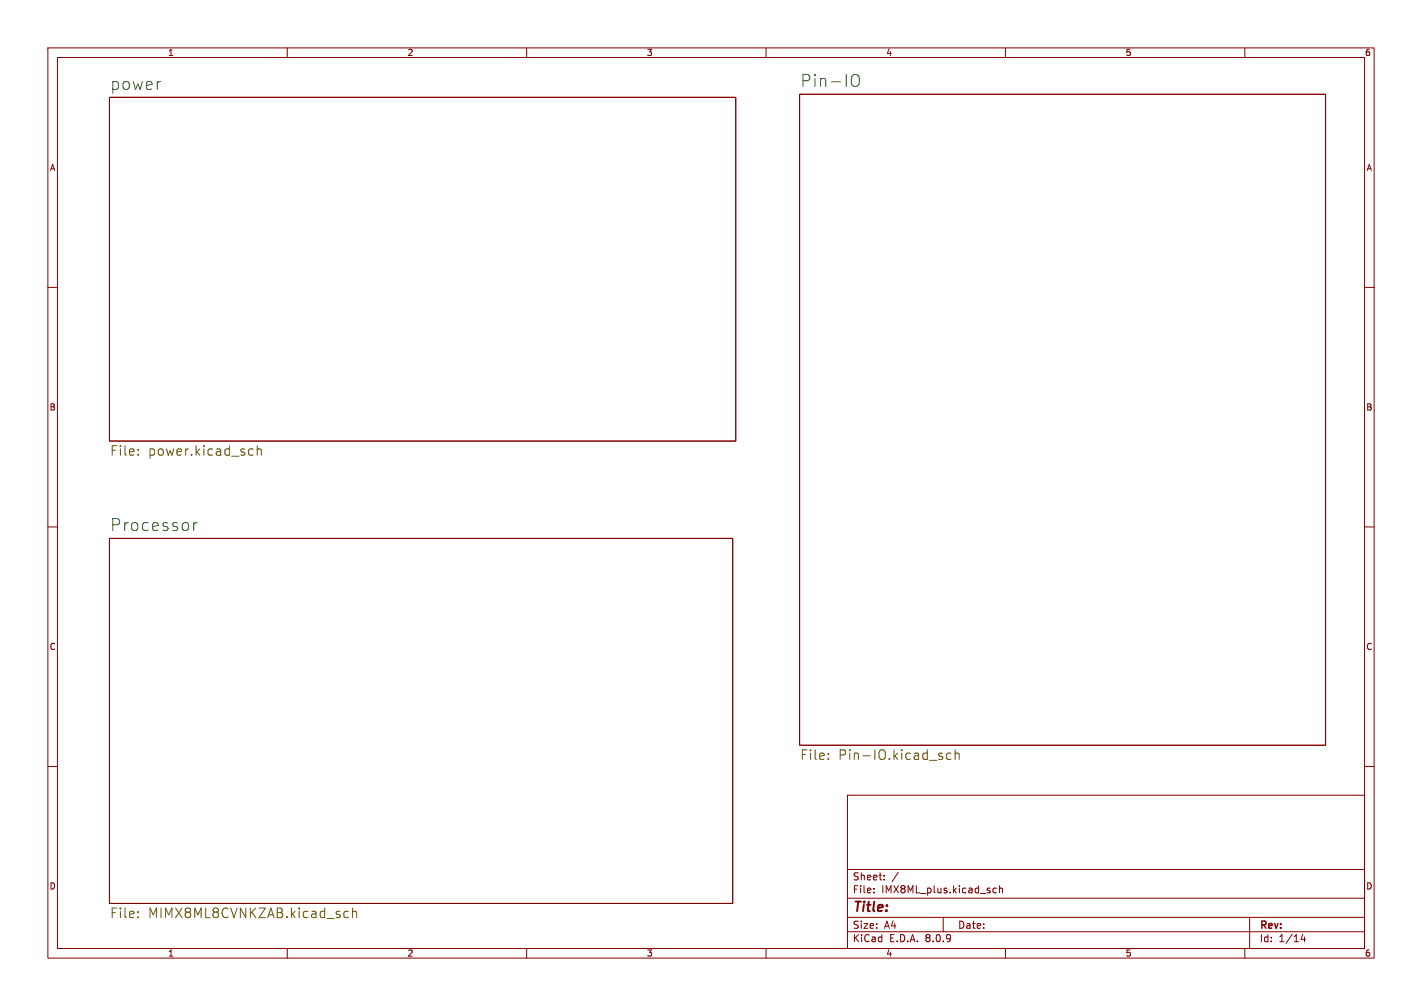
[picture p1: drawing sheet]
<svg xmlns="http://www.w3.org/2000/svg" width="297mm" height="210mm" viewBox="0 0 297 210" stroke-linecap="round" stroke-linejoin="round" font-family="sans-serif">
<g fill="none" stroke="#840000" stroke-width=".21">
<path d="M10 10h277v190h-277zM12 12h273v186h-273zM60 10v2M110 10v2M160 10v2M167 19.7h109.9v135.9h-109.9zM210 10v2M260 10v2M22.9 20.3h130.8v71.8h-130.8zM10 60h2M285 60h2M10 110h2"/>
<path d="M22.9 112.4h130.1v76.2h-130.1zM285 110h2M10 160h2M177 166h108v32h-108zM285 160h2M60 198v2M110 198v2M160 198v2M177 194.5h108M177 191.5h108M177 187.5h108M177 181.5h108"/>
<path d="M182.5 186.3v.1M182.5 185.5v.1M184.7 183.6v.1M184.7 182.8v.1M187.6 182.1l-1.3 2M197 191.5v3M208.1 185.5l-.4-.1-.3 .3 .1 .6h.6M208.7 185.5l.3-.1 .3 .1 .1 .9M208.7 184.9v1.5M210 198v2M260 198v2M261 191.5v6.5"/>
<path d="M272.1 195l-.4 1.1h1M272.5 195.6v1"/>
</g>
<g fill="none" stroke="#725600" stroke-width=".21">
<path d="M28.9 94.8v.2M28.9 93.8v.2M52.3 93.7l.6 .1M52.9 94.9l-.6 .1M53.7 93.9a.5 .5 0 0 1 .9 .1v1M53.7 93v2M173 158.3v.2M173 157.3v.2M196.6 157.9l.3 .3-.3 .3M196.6 157.2l.2 .1M198.6 157.3l-.5-.1-.4 .4v.6l.2 .2h.7M199.5 157.4a.5 .5 0 0 1 .8 .1v1"/>
<path d="M199.5 156.5v2M28.9 190.3v.2M28.9 191.4v.2M72 191.5h.8M72 190.3h.8M73.6 190.4a.5 .5 0 0 1 .9 .1v1.1M73.6 189.6v2"/>
</g>
<path d="M177.9 15.9a.84 .84 0 0 1 1-.4 .84 .84 0 0 1 .6 .9v.8a.84 .84 0 0 1-.6 .8 .84 .84 0 0 1-1-.3M40.5 109.1v1.7M41.2 109.1a.64 .64 0 0 0-.7 .5" fill="none" stroke="#006464" stroke-width=".21"/>
<g font-size="3.5" fill="#006464">
<text x="22.9" y="19">power</text>
<text x="167" y="18.4">Pin-IO</text>
<text x="22.9" y="111.1">Processor</text>
</g>
<g font-size="2.8" fill="#725600">
<text x="22.9" y="95.4">File:</text>
<text x="30.8" y="95.4">power.kicad_sch</text>
<text x="167" y="158.9">File:</text>
<text x="175" y="158.9">Pin-IO.kicad_sch</text>
<text x="22.9" y="191.9">File:</text>
<text x="30.8" y="191.9">MIMX8ML8CVNKZAB.kicad_sch</text>
</g>
<text font-size="2.8" fill="#840000" x="178" y="190.9">Title:</text>
<g font-size="2.1" fill="#840000">
<text x="178" y="184">Sheet:</text>
<text x="178" y="186.7">File:</text>
<text x="184.1" y="186.7">IMX8ML_plus.kicad_sch</text>
<text x="178" y="196.9">KiCad</text>
<text x="178" y="194.1">Size:</text>
<text x="184.7" y="194.1">A4</text>
<text x="185.7" y="196.9">E.D.A.</text>
<text x="193.3" y="196.9">8.0.9</text>
<text x="200" y="194.1">Date:</text>
<text x="263" y="194.3">Rev:</text>
<text x="263" y="196.9">Id:</text>
<text x="267.1" y="196.9">1/14</text>
</g>
<g font-size="1.8" fill="#840000">
<text x="35" y="11.9">1</text>
<text x="85" y="11.9">2</text>
<text x="135" y="11.9">3</text>
<text x="185" y="11.9">4</text>
<text x="235" y="11.9">5</text>
<text x="285" y="11.9">6</text>
<text x="10.3" y="35.9">A</text>
<text x="285.3" y="35.9">A</text>
<text x="10.3" y="85.9">B</text>
<text x="285.3" y="85.9">B</text>
<text x="10.3" y="135.9">C</text>
<text x="285.3" y="135.9">C</text>
<text x="10.3" y="185.9">D</text>
<text x="285.3" y="185.9">D</text>
<text x="35" y="199.9">1</text>
<text x="85" y="199.9">2</text>
<text x="135" y="199.9">3</text>
<text x="185" y="199.9">4</text>
<text x="235" y="199.9">5</text>
<text x="285" y="199.9">6</text>
</g>
</svg>
